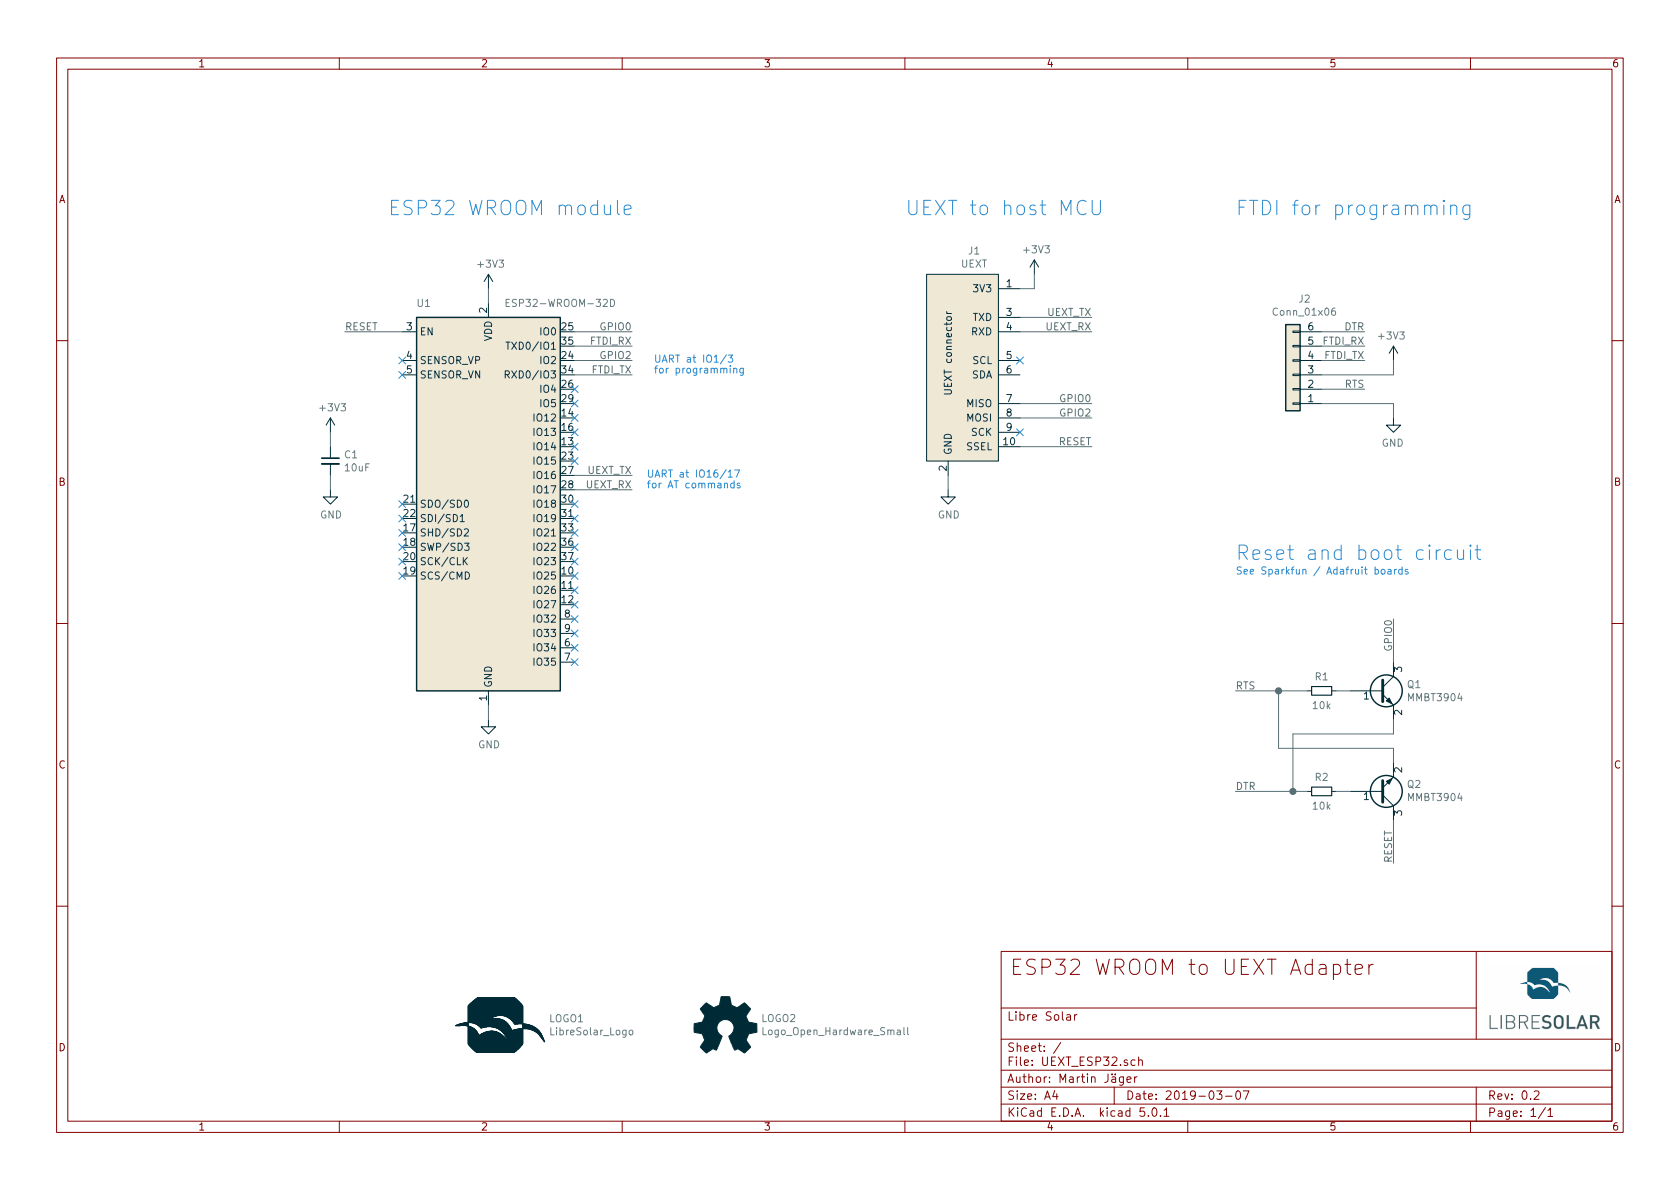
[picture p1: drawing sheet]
EESchema Schematic File Version 4
LIBS:UEXT_ESP32-cache
EELAYER 26 0
EELAYER END
$Descr A4 11693 8268
encoding utf-8
Sheet 1 1
Title "ESP32 WROOM to UEXT Adapter"
Date "2019-03-07"
Rev "0.2"
Comp "Libre Solar"
Comment1 "Author: Martin Jäger"
Comment2 ""
Comment3 ""
Comment4 ""
$EndDescr
$Comp
L Project:C C1
U 1 1
P 2300 3200
F 0 "C1" H 2392 3246 50  0000 L CNN
F 1 "10uF" H 2392 3155 50  0000 L CNN
F 2 "LibreSolar:C_0805_2012" H 2300 3000 50  0001 C CNN
F 3 "" H 2325 3275 50  0000 C CNN
F 4 "Murata" H 2300 3200 50  0001 C CNN "Manufacturer"
F 5 "GRM21BR61C106KE15L" H 2300 3200 50  0001 C CNN "PartNumber"
F 6 "16V, X5R" H 2300 3200 50  0001 C CNN "Remarks"
	1    2300 3200
	1    0    0    -1  
$EndComp
$Comp
L power:GND #PWR04
U 1 1
P 3400 5000
F 0 "#PWR04" H 3400 4750 50  0001 C CNN
F 1 "GND" H 3405 4827 50  0000 C CNN
F 2 "" H 3400 5000 50  0001 C CNN
F 3 "" H 3400 5000 50  0001 C CNN
	1    3400 5000
	1    0    0    -1  
$EndComp
$Comp
L power:GND #PWR09
U 1 1
P 6600 3400
F 0 "#PWR09" H 6600 3150 50  0001 C CNN
F 1 "GND" H 6605 3227 50  0000 C CNN
F 2 "" H 6600 3400 50  0001 C CNN
F 3 "" H 6600 3400 50  0001 C CNN
	1    6600 3400
	1    0    0    -1  
$EndComp
Wire Wire Line
	7100 2800 7600 2800
Wire Wire Line
	7100 2900 7600 2900
$Comp
L power:+3V3 #PWR08
U 1 1
P 7200 1900
F 0 "#PWR08" H 7200 1750 50  0001 C CNN
F 1 "+3V3" H 7215 2073 50  0000 C CNN
F 2 "" H 7200 1900 50  0001 C CNN
F 3 "" H 7200 1900 50  0001 C CNN
	1    7200 1900
	1    0    0    -1  
$EndComp
Text Label 7600 2800 2    50   ~ 0
GPIO0
$Comp
L power:GND #PWR03
U 1 1
P 2300 3400
F 0 "#PWR03" H 2300 3150 50  0001 C CNN
F 1 "GND" H 2305 3227 50  0000 C CNN
F 2 "" H 2300 3400 50  0001 C CNN
F 3 "" H 2300 3400 50  0001 C CNN
	1    2300 3400
	1    0    0    -1  
$EndComp
$Comp
L power:+3V3 #PWR02
U 1 1
P 2300 3000
F 0 "#PWR02" H 2300 2850 50  0001 C CNN
F 1 "+3V3" H 2315 3173 50  0000 C CNN
F 2 "" H 2300 3000 50  0001 C CNN
F 3 "" H 2300 3000 50  0001 C CNN
	1    2300 3000
	1    0    0    -1  
$EndComp
Wire Wire Line
	2300 3000 2300 3100
Wire Wire Line
	2300 3300 2300 3400
Wire Wire Line
	7100 2200 7600 2200
Text Label 7600 2200 2    50   ~ 0
UEXT_TX
$Comp
L power:+3V3 #PWR0101
U 1 1
P 3400 2000
F 0 "#PWR0101" H 3400 1850 50  0001 C CNN
F 1 "+3V3" H 3415 2173 50  0000 C CNN
F 2 "" H 3400 2000 50  0001 C CNN
F 3 "" H 3400 2000 50  0001 C CNN
	1    3400 2000
	1    0    0    -1  
$EndComp
Wire Wire Line
	7100 2300 7600 2300
Text Label 7600 2300 2    50   ~ 0
UEXT_RX
$Comp
L Project:ESP32-WROOM-32D U1
U 1 1
P 3400 3500
F 0 "U1" H 2950 4900 50  0000 C CNN
F 1 "ESP32-WROOM-32D" H 3900 4900 50  0000 C CNN
F 2 "RF_Module:ESP32-WROOM-32" H 3400 2000 50  0001 C CNN
F 3 "https://www.espressif.com/sites/default/files/documentation/esp32-wroom-32_datasheet_en.pdf" H 3100 3550 50  0001 C CNN
	1    3400 3500
	1    0    0    -1  
$EndComp
Wire Wire Line
	3400 2000 3400 2100
Wire Wire Line
	3400 4900 3400 5000
Wire Wire Line
	4000 3400 4400 3400
Wire Wire Line
	4000 3300 4400 3300
Text Label 4400 3400 2    50   ~ 0
UEXT_RX
Text Label 4400 3300 2    50   ~ 0
UEXT_TX
Wire Wire Line
	7100 3100 7600 3100
Wire Wire Line
	2800 2300 2400 2300
NoConn ~ 2800 3500
NoConn ~ 2800 3600
NoConn ~ 2800 3700
NoConn ~ 2800 3800
NoConn ~ 2800 3900
NoConn ~ 2800 4000
Wire Wire Line
	4000 2300 4400 2300
Wire Wire Line
	4000 2500 4400 2500
Text Label 4400 2300 2    50   ~ 0
GPIO0
Text Label 4400 2500 2    50   ~ 0
GPIO2
$Comp
L Project:LibreSolar_Logo LOGO1
U 1 1
P 3450 7150
F 0 "LOGO1" H 3820 7220 50  0000 L CNN
F 1 "LibreSolar_Logo" H 3820 7129 50  0000 L CNN
F 2 "LibreSolar:LIBRESOLAR_LOGO" H 3470 7140 60  0001 C CNN
F 3 "" H 3470 7140 60  0001 C CNN
	1    3450 7150
	1    0    0    -1  
$EndComp
$Comp
L Graphic:Logo_Open_Hardware_Small LOGO2
U 1 1
P 5050 7150
F 0 "LOGO2" H 5297 7221 50  0000 L CNN
F 1 "Logo_Open_Hardware_Small" H 5297 7130 50  0000 L CNN
F 2 "Symbol:OSHW-Logo_5.7x6mm_SilkScreen" H 5050 7150 50  0001 C CNN
F 3 "~" H 5050 7150 50  0001 C CNN
	1    5050 7150
	1    0    0    -1  
$EndComp
NoConn ~ 4000 2700
NoConn ~ 4000 2800
NoConn ~ 4000 2900
NoConn ~ 4000 3000
NoConn ~ 4000 3100
NoConn ~ 4000 3200
NoConn ~ 4000 3500
NoConn ~ 4000 3600
NoConn ~ 4000 3700
NoConn ~ 4000 3800
NoConn ~ 4000 3900
NoConn ~ 4000 4000
NoConn ~ 4000 4100
NoConn ~ 4000 4200
NoConn ~ 4000 4300
NoConn ~ 4000 4400
NoConn ~ 4000 4500
NoConn ~ 4000 4600
NoConn ~ 2800 2500
NoConn ~ 2800 2600
Text Notes 4550 2600 0    50   ~ 0
UART at IO1/3\nfor programming
Text Notes 4500 3400 0    50   ~ 0
UART at IO16/17\nfor AT commands
$Comp
L Project:UEXT J1
U 1 1
P 6700 2600
F 0 "J1" H 6781 3465 50  0000 C CNN
F 1 "UEXT" H 6781 3374 50  0000 C CNN
F 2 "Connector_PinSocket_2.54mm:PinSocket_2x05_P2.54mm_Vertical" H 6700 1650 50  0001 C CIN
F 3 "" H 6700 2500 60  0000 C CNN
F 4 "Sullins Connector Solutions" H 6700 2600 50  0001 C CNN "Manufacturer"
F 5 "SFH11-PBPC-D05-ST-BK" H 6700 2600 50  0001 C CNN "PartNumber"
	1    6700 2600
	1    0    0    -1  
$EndComp
Wire Wire Line
	7200 1900 7200 2000
Wire Wire Line
	7200 2000 7100 2000
NoConn ~ 7100 2500
NoConn ~ 7100 3000
Wire Wire Line
	6600 3300 6600 3400
$Comp
L Connector_Generic:Conn_01x06 J2
U 1 1
P 9000 2600
F 0 "J2" H 8919 2075 50  0000 C CNN
F 1 "Conn_01x06" H 8919 2166 50  0000 C CNN
F 2 "Connector_PinHeader_2.54mm:PinHeader_1x06_P2.54mm_Vertical" H 9000 2600 50  0001 C CNN
F 3 "~" H 9000 2600 50  0001 C CNN
	1    9000 2600
	-1   0    0    1   
$EndComp
$Comp
L power:GND #PWR05
U 1 1
P 9700 2900
F 0 "#PWR05" H 9700 2650 50  0001 C CNN
F 1 "GND" H 9705 2727 50  0000 C CNN
F 2 "" H 9700 2900 50  0001 C CNN
F 3 "" H 9700 2900 50  0001 C CNN
	1    9700 2900
	-1   0    0    -1  
$EndComp
$Comp
L power:+3V3 #PWR01
U 1 1
P 9700 2500
F 0 "#PWR01" H 9700 2350 50  0001 C CNN
F 1 "+3V3" H 9715 2673 50  0000 C CNN
F 2 "" H 9700 2500 50  0001 C CNN
F 3 "" H 9700 2500 50  0001 C CNN
	1    9700 2500
	-1   0    0    -1  
$EndComp
Wire Wire Line
	9200 2600 9700 2600
Wire Wire Line
	9700 2600 9700 2500
Wire Wire Line
	9200 2500 9500 2500
Wire Wire Line
	9200 2300 9500 2300
Text Label 9500 2300 2    50   ~ 0
DTR
Text Label 9500 2400 2    50   ~ 0
FTDI_RX
Text Label 9500 2500 2    50   ~ 0
FTDI_TX
Wire Wire Line
	4000 2400 4400 2400
Wire Wire Line
	4000 2600 4400 2600
Text Label 4400 2400 2    50   ~ 0
FTDI_RX
Text Label 4400 2600 2    50   ~ 0
FTDI_TX
Wire Wire Line
	9200 2400 9500 2400
Wire Wire Line
	9200 2800 9700 2800
Wire Wire Line
	9700 2800 9700 2900
Wire Wire Line
	9200 2700 9500 2700
Text Label 9500 2700 2    50   ~ 0
RTS
$Comp
L Transistor_BJT:MMBT3904 Q1
U 1 1
P 9600 4800
F 0 "Q1" H 9791 4846 50  0000 L CNN
F 1 "MMBT3904" H 9791 4755 50  0000 L CNN
F 2 "LibreSolar:SOT-23" H 9800 4725 50  0001 L CIN
F 3 "https://www.fairchildsemi.com/datasheets/2N/2N3904.pdf" H 9600 4800 50  0001 L CNN
	1    9600 4800
	1    0    0    -1  
$EndComp
$Comp
L Project:R R1
U 1 1
P 9200 4800
F 0 "R1" V 9100 4800 50  0000 C CNN
F 1 "10k" V 9300 4800 50  0000 C CNN
F 2 "LibreSolar:R_0603_1608" V 9025 4700 50  0001 C CNN
F 3 "" H 9200 4800 50  0000 C CNN
F 4 "Yageo" H 9200 4800 50  0001 C CNN "Manufacturer"
F 5 "RC0603FR-0710KL" H 9200 4800 50  0001 C CNN "PartNumber"
	1    9200 4800
	0    1    1    0   
$EndComp
$Comp
L Transistor_BJT:MMBT3904 Q2
U 1 1
P 9600 5500
F 0 "Q2" H 9791 5454 50  0000 L CNN
F 1 "MMBT3904" H 9791 5545 50  0000 L CNN
F 2 "LibreSolar:SOT-23" H 9800 5425 50  0001 L CIN
F 3 "https://www.fairchildsemi.com/datasheets/2N/2N3904.pdf" H 9600 5500 50  0001 L CNN
	1    9600 5500
	1    0    0    1   
$EndComp
$Comp
L Project:R R2
U 1 1
P 9200 5500
F 0 "R2" V 9100 5500 50  0000 C CNN
F 1 "10k" V 9300 5500 50  0000 C CNN
F 2 "LibreSolar:R_0603_1608" V 9025 5400 50  0001 C CNN
F 3 "" H 9200 5500 50  0000 C CNN
F 4 "Yageo" H 9200 5500 50  0001 C CNN "Manufacturer"
F 5 "RC0603FR-0710KL" H 9200 5500 50  0001 C CNN "PartNumber"
	1    9200 5500
	0    1    1    0   
$EndComp
Wire Wire Line
	9400 4800 9300 4800
Wire Wire Line
	9400 5500 9300 5500
Wire Wire Line
	9700 4600 9700 4300
Wire Wire Line
	9700 5000 9700 5100
Wire Wire Line
	9700 5100 9000 5100
Wire Wire Line
	9000 5100 9000 5500
Wire Wire Line
	9000 5500 8600 5500
Wire Wire Line
	9100 5500 9000 5500
Connection ~ 9000 5500
Wire Wire Line
	9100 4800 8900 4800
Wire Wire Line
	8900 4800 8900 5200
Wire Wire Line
	8900 5200 9700 5200
Wire Wire Line
	9700 5200 9700 5300
Connection ~ 8900 4800
Wire Wire Line
	8900 4800 8600 4800
Wire Wire Line
	9700 5700 9700 6000
Text Label 9700 6000 1    50   ~ 0
RESET
Text Label 2400 2300 0    50   ~ 0
RESET
Text Label 7600 3100 2    50   ~ 0
RESET
Text Label 7600 2900 2    50   ~ 0
GPIO2
Text Label 8600 4800 0    50   ~ 0
RTS
Text Label 8600 5500 0    50   ~ 0
DTR
Text Label 9700 4300 3    50   ~ 0
GPIO0
Text Notes 8600 4000 0    50   ~ 0
See Sparkfun / Adafruit boards
Text Notes 8600 3900 0    100  ~ 0
Reset and boot circuit
Text Notes 8600 1500 0    100  ~ 0
FTDI for programming
Text Notes 6300 1500 0    100  ~ 0
UEXT to host MCU
Text Notes 2700 1500 0    100  ~ 0
ESP32 WROOM module
$EndSCHEMATC
